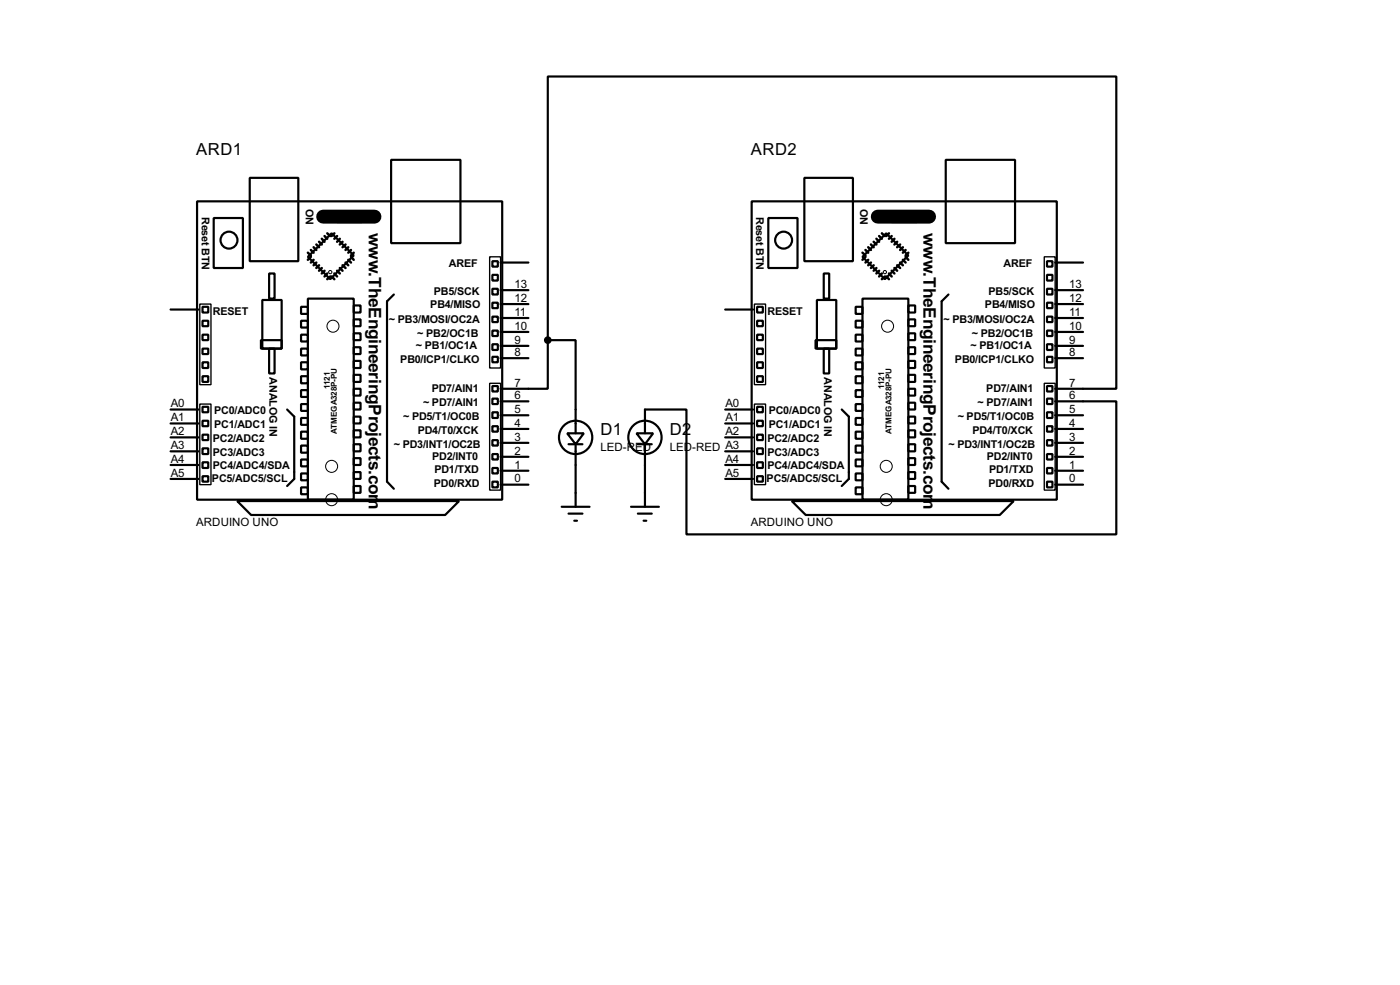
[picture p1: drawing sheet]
<svg xmlns="http://www.w3.org/2000/svg" width="256mm" height="180mm" viewBox="0 0 256 180" stroke-linecap="round" stroke-linejoin="round" font-family="sans-serif">
<g fill="none" stroke="#000" stroke-width=".4">
<path d="M36.1 36.9h55.9v54.6h-55.9zM39.2 39.9h5.3v9.2h-5.3zM45.8 32.6h8.9v15.2h-8.9zM61.8 38.7h4.5v2h-4.5zM71.7 29.3h12.7v15.2h-12.7zM137.7 36.9h55.9v54.6h-55.9zM140.8 39.9h5.3v9.2h-5.3zM147.4 32.6h8.9v15.2h-8.9zM163.4 38.7h4.5v2h-4.5zM173.3 29.3h12.7v15.2h-12.7zM31.3 56.7h5.1M37.1 58.7h1.1v1h-1.1z"/>
<path d="M37.1 56.2h1.1v1h-1.1zM48.1 54.9h3.5v8.9h-3.5zM49.3 50.1h1v4.6h-1zM55.2 56.2h1.2v1.3h-1.2zM55.2 58.7h1.2v1.3h-1.2zM56.4 54.7h8.4v36.8h-8.4zM56.4 47l4.4-4.3 4 4.1-4.3 4.3zM64.8 55.9h1.3v1.3h-1.3zM64.8 58.5h1.3v1.2h-1.3zM72.2 53.9l-1.3 1.3v33l1.3 1.3M90.2 47.8h1v1h-1zM90.2 52.9h1v1h-1z"/>
<path d="M90.2 55.4h1v1h-1zM90.2 58h1v1h-1zM90.2 50.3h1v1.1h-1zM91.7 58.2h5.1M91.7 55.7h5.1M91.7 53.1h5.1M91.7 48.1h5.1M132.9 56.7h5.1M138.7 58.7h1.1v1h-1.1zM138.7 56.2h1.1v1h-1.1zM149.7 54.9h3.5v8.9h-3.5zM150.9 50.1h1v4.6h-1z"/>
<path d="M156.8 56.2h1.2v1.3h-1.2zM156.8 58.7h1.2v1.3h-1.2zM158 54.7h8.4v36.8h-8.4zM158 47l4.4-4.3 4 4.1-4.3 4.3zM166.4 55.9h1.3v1.3h-1.3zM166.4 58.5h1.3v1.2h-1.3zM173.8 53.9l-1.3 1.3v33l1.3 1.3M191.8 47.8h1v1h-1zM191.8 52.9h1v1h-1zM191.8 55.4h1v1h-1zM191.8 58h1v1h-1zM191.8 50.3h1v1.1h-1z"/>
<path d="M193.3 58.2h5.1M193.3 55.7h5.1M193.3 53.1h5.1M193.3 48.1h5.1M31.3 77.5h5.1M31.3 75h5.1M37.1 63.8h1.1v1h-1.1zM37.1 68.9h1.1v1h-1.1zM37.1 66.3h1.1v1.1h-1.1zM37.1 61.3h1.1v1h-1.1zM37.1 74.5h1.1v1h-1.1zM37.1 77h1.1v1h-1.1z"/>
<path d="M37.1 79.6h1.1v1h-1.1zM47.8 62.3h3.8v1.5h-3.8zM49.3 63.8h1v4.6h-1zM52.6 75l1.3 1.3v11.4l-1.3 1.3M55.2 61.3h1.2v1.2h-1.2zM55.2 63.8h1.2v1.3h-1.2zM55.2 66.3h1.2v1.3h-1.2zM55.2 68.9h1.2v1.3h-1.2zM55.2 71.4h1.2v1.3h-1.2zM55.2 74h1.2v1.2h-1.2zM55.2 76.5h1.2v1.3h-1.2zM55.2 79h1.2v1.3h-1.2z"/>
<path d="M64.8 61h1.3v1.3h-1.3zM64.8 63.6h1.3v1.2h-1.3zM64.8 66.1h1.3v1.3h-1.3zM64.8 68.6h1.3v1.3h-1.3zM64.8 71.2h1.3v1.2h-1.3zM64.8 73.7h1.3v1.3h-1.3zM64.8 76.3h1.3v1.2h-1.3zM64.8 78.8h1.3v1.3h-1.3zM90.2 60.5h1v1h-1zM90.2 63h1v1.1h-1zM90.2 65.3h1v1h-1zM90.2 70.7h1v1h-1z"/>
<path d="M90.2 73h1v1h-1zM90.2 75.5h1v1h-1zM90.2 78h1v1h-1zM91.7 78.5h5.1M91.7 76h5.1M91.7 73.5h5.1M91.7 65.6h5.1M91.7 63.3h5.1M91.7 60.8h5.1M100.4 62.3v8.9h-8.7M100.4 62.3v-48.3h104.1v57.2h-11.2M100.4 62.3h5.1v17"/>
<path d="M103.9 79.3h3.1l-1.5 2zM116.6 79.3h3.1l-1.5 2zM132.9 77.5h5.1M132.9 75h5.1M138.7 63.8h1.1v1h-1.1zM138.7 68.9h1.1v1h-1.1zM138.7 66.3h1.1v1.1h-1.1zM138.7 61.3h1.1v1h-1.1zM138.7 74.5h1.1v1h-1.1zM138.7 77h1.1v1h-1.1zM138.7 79.6h1.1v1h-1.1zM149.4 62.3h3.8v1.5h-3.8z"/>
<path d="M150.9 63.8h1v4.6h-1zM154.2 75l1.3 1.3v11.4l-1.3 1.3M156.8 61.3h1.2v1.2h-1.2zM156.8 63.8h1.2v1.3h-1.2zM156.8 66.3h1.2v1.3h-1.2zM156.8 68.9h1.2v1.3h-1.2zM156.8 71.4h1.2v1.3h-1.2zM156.8 74h1.2v1.2h-1.2zM156.8 76.5h1.2v1.3h-1.2zM156.8 79h1.2v1.3h-1.2zM166.4 61h1.3v1.3h-1.3zM166.4 63.6h1.3v1.2h-1.3z"/>
<path d="M166.4 66.1h1.3v1.3h-1.3zM166.4 68.6h1.3v1.3h-1.3zM166.4 71.2h1.3v1.2h-1.3zM166.4 73.7h1.3v1.3h-1.3zM166.4 76.3h1.3v1.2h-1.3zM166.4 78.8h1.3v1.3h-1.3zM191.8 60.5h1v1h-1zM191.8 63h1v1.1h-1zM191.8 65.3h1v1h-1zM191.8 70.7h1v1h-1zM191.8 73h1v1h-1zM191.8 75.5h1v1h-1z"/>
<path d="M191.8 78h1v1h-1zM193.3 73.5h11.2v24.3h-78.7v-22.8h-7.6v4.3M193.3 78.5h5.1M193.3 76h5.1M193.3 65.6h5.1M193.3 63.3h5.1M193.3 60.8h5.1M31.3 87.7h5.1M31.3 85.1h5.1M31.3 82.6h5.1M31.3 80.1h5.1M37.1 82.1h1.1v1h-1.1z"/>
<path d="M37.1 84.6h1.1v1.1h-1.1zM37.1 87.2h1.1v1h-1.1zM43.5 91.7h40.6l-2.5 2.6h-35.6zM55.2 81.6h1.2v1.3h-1.2zM55.2 84.1h1.2v1.3h-1.2zM55.2 86.7h1.2v1.2h-1.2zM55.2 89.2h1.2v1.3h-1.2zM64.8 81.3h1.3v1.3h-1.3zM64.8 83.9h1.3v1.2h-1.3zM64.8 86.4h1.3v1.3h-1.3zM64.8 89h1.3v1.2h-1.3zM90.2 80.6h1v1h-1z"/>
<path d="M90.2 83.1h1v1h-1zM90.2 85.7h1v1h-1zM90.2 88.2h1v1h-1zM91.7 88.7h5.1M91.7 86.2h5.1M91.7 83.6h5.1M91.7 81.1h5.1M102.9 92.8h5.1M104.2 81.3h2.5M104.2 94h2.5M105.2 95.3h.5M105.5 81.3v11.5"/>
<path d="M115.6 92.8h5.1M116.9 81.3h2.5M116.9 94h2.5M117.9 95.3h.5M118.2 81.3v11.5M132.9 87.7h5.1M132.9 85.1h5.1M132.9 82.6h5.1M132.9 80.1h5.1M138.7 82.1h1.1v1h-1.1zM138.7 84.6h1.1v1.1h-1.1zM138.7 87.2h1.1v1h-1.1z"/>
<path d="M145.1 91.7h40.6l-2.5 2.6h-35.6zM156.8 81.6h1.2v1.3h-1.2zM156.8 84.1h1.2v1.3h-1.2zM156.8 86.7h1.2v1.2h-1.2zM156.8 89.2h1.2v1.3h-1.2zM166.4 81.3h1.3v1.3h-1.3zM166.4 83.9h1.3v1.2h-1.3zM166.4 86.4h1.3v1.3h-1.3zM166.4 89h1.3v1.2h-1.3zM191.8 80.6h1v1h-1zM191.8 83.1h1v1h-1zM191.8 85.7h1v1h-1z"/>
<path d="M191.8 88.2h1v1h-1zM193.3 88.7h5.1M193.3 86.2h5.1M193.3 83.6h5.1M193.3 81.1h5.1"/>
<circle cx="41.9" cy="44" r="1.55"/>
<circle cx="143.5" cy="44" r="1.55"/>
<circle cx="105.4" cy="80.1" r="3.1"/>
<circle cx="118.1" cy="80.1" r="3.1"/>
</g>
<path d="M59.2 39.7h9.4M160.8 39.7h9.4" fill="none" stroke="#000" stroke-width="2.6"/>
<g fill="none" stroke="#000" stroke-width=".45">
<path d="M56.4 46.3l.6 .5M57 45.8l.5 .5M57 47l-.6 .6M57.5 45.3l.5 .5M57.5 47.6l-.5 .5M58 44.8l.5 .5M58 48.1l-.5 .5M58.5 44.3l.5 .5M58.5 48.6l-.5 .5M59 43.7l.5 .6M59 49.1l-.5 .5M59.5 43.2l.5 .5"/>
<path d="M59.5 49.6l-.5 .5M60 42.7l.5 .5M60 50.1l-.5 .5M60.5 50.6l-.5 .5M60.8 50.6l.5 .5M61.3 50.1l.5 .5M61.3 42.7l-.5 .5M61.8 49.6l.5 .5M61.8 43.2l-.5 .5M62.3 49.1l.5 .5M62.3 43.7l-.5 .6M62.8 48.6l.5 .5"/>
<path d="M62.8 44.3l-.5 .5M63.3 48.1l.5 .5M63.3 44.8l-.5 .5M63.8 47.6l.5 .5M63.8 45.3l-.5 .5M64.3 47l.5 .6M64.3 45.8l-.5 .5M64.8 46.3l-.5 .5M158 46.3l.6 .5M158.6 45.8l.5 .5M158.6 47l-.6 .6M159.1 45.3l.5 .5"/>
<path d="M159.1 47.6l-.5 .5M159.6 44.8l.5 .5M159.6 48.1l-.5 .5M160.1 44.3l.5 .5M160.1 48.6l-.5 .5M160.6 43.7l.5 .6M160.6 49.1l-.5 .5M161.1 43.2l.5 .5M161.1 49.6l-.5 .5M161.6 42.7l.5 .5M161.6 50.1l-.5 .5M162.1 50.6l-.5 .5"/>
<path d="M162.4 50.6l.5 .5M162.9 50.1l.5 .5M162.9 42.7l-.5 .5M163.4 49.6l.5 .5M163.4 43.2l-.5 .5M163.9 49.1l.5 .5M163.9 43.7l-.5 .6M164.4 48.6l.5 .5M164.4 44.3l-.5 .5M164.9 48.1l.5 .5M164.9 44.8l-.5 .5M165.4 47.6l.5 .5"/>
<path d="M165.4 45.3l-.5 .5M165.9 47l.5 .6M165.9 45.8l-.5 .5M166.4 46.3l-.5 .5"/>
</g>
<g fill="none" stroke="#000" stroke-width=".18">
<circle cx="60.5" cy="49.8" r=".3"/>
<circle cx="61" cy="59.7" r="1.1"/>
<circle cx="162.1" cy="49.8" r=".3"/>
<circle cx="162.6" cy="59.7" r="1.1"/>
<circle cx="60.7" cy="85.4" r="1.1"/>
<circle cx="60.7" cy="91.5" r="1.1"/>
<circle cx="162.3" cy="91.5" r="1.1"/>
<circle cx="162.3" cy="85.4" r="1.1"/>
</g>
<path d="M36.6 55.7h2.1v14.7h-2.1zM89.7 47h2v20.4h-2zM138.2 55.7h2.1v14.7h-2.1zM191.3 47h2v20.4h-2zM36.6 74h2.1v14.7h-2.1zM89.7 70.2h2v19.5h-2zM138.2 74h2.1v14.7h-2.1zM191.3 70.2h2v19.5h-2z" fill="none" stroke="#000" stroke-width=".25"/>
<circle cx="100.3" cy="62.3" r=".5" fill="#000" stroke="#000" stroke-width=".4"/>
<g font-size="3.6">
<text x="67.6" y="42.6" transform="rotate(90 67.6 42.6)">w</text>
<text x="169.2" y="42.6" transform="rotate(90 169.2 42.6)">w</text>
<text x="67.6" y="49.8" transform="rotate(90 67.6 49.8)">.TheEngineeringProjects.com</text>
<text x="169.2" y="49.9" transform="rotate(90 169.2 49.9)">.TheEngineeringProjects.com</text>
</g>
<g font-size="3.4">
<text x="36" y="28.5">ARD1</text>
<text x="137.6" y="28.5">ARD2</text>
<text x="110" y="79.6">D1</text>
<text x="122.7" y="79.6">D2</text>
</g>
<g font-size="2.4">
<text x="94.3" y="52.7">13</text>
<text x="195.9" y="52.7">13</text>
<text x="94.3" y="57.8">11</text>
<text x="94.3" y="55.3">12</text>
<text x="195.9" y="57.8">11</text>
<text x="195.9" y="55.3">12</text>
<text x="94.3" y="65.2">8</text>
<text x="94.3" y="62.9">9</text>
<text x="94.3" y="60.3">10</text>
<text x="195.9" y="65.2">8</text>
<text x="195.9" y="62.9">9</text>
<text x="195.9" y="60.3">10</text>
<text x="94.3" y="70.8">7</text>
<text x="195.9" y="70.8">7</text>
<text x="31.3" y="77.1">A1</text>
<text x="31.3" y="74.6">A0</text>
<text x="94.3" y="75.6">5</text>
<text x="94.3" y="73">6</text>
<text x="132.9" y="77.1">A1</text>
<text x="132.9" y="74.6">A0</text>
<text x="195.9" y="75.6">5</text>
<text x="195.9" y="73">6</text>
<text x="31.3" y="82.2">A3</text>
<text x="31.3" y="79.7">A2</text>
<text x="94.3" y="83.2">2</text>
<text x="94.3" y="80.7">3</text>
<text x="94.3" y="78.1">4</text>
<text x="110" y="82.5">LED-RED</text>
<text x="122.7" y="82.5">LED-RED A3</text>
<text x="132.9" y="79.7">A2</text>
<text x="195.9" y="83.2">2</text>
<text x="195.9" y="80.7">3</text>
<text x="195.9" y="78.1">4</text>
<text x="31.3" y="87.3">A5</text>
<text x="31.3" y="84.7">A4</text>
<text x="94.3" y="88.3">0</text>
<text x="94.3" y="85.7">1</text>
<text x="132.9" y="87.3">A5</text>
<text x="132.9" y="84.7">A4</text>
<text x="195.9" y="88.3">0</text>
<text x="195.9" y="85.7">1</text>
<text x="35.9" y="96.4">ARDUINO UNO</text>
<text x="137.5" y="96.4">ARDUINO UNO</text>
</g>
<g font-size="2.2">
<text x="37" y="39.7" transform="rotate(90 37 39.7)">Reset BTN</text>
<text x="56" y="38.2" transform="rotate(90 56 38.2)">ON</text>
<text x="138.6" y="39.7" transform="rotate(90 138.6 39.7)">Reset BTN</text>
<text x="157.6" y="38.2" transform="rotate(90 157.6 38.2)">ON</text>
<text x="79.5" y="54">PB5/SCK</text>
<text x="82.2" y="49">AREF</text>
<text x="181.1" y="54">PB5/SCK</text>
<text x="183.8" y="49">AREF</text>
<text x="39" y="57.6">RESET</text>
<text x="71.3" y="59.1">~ PB3/MOSI/OC2A</text>
<text x="78.8" y="56.3">PB4/MISO</text>
<text x="140.6" y="57.6">RESET</text>
<text x="172.9" y="59.1">~ PB3/MOSI/OC2A</text>
<text x="180.4" y="56.3">PB4/MISO</text>
<text x="76.2" y="64">~ PB1/OC1A</text>
<text x="76.5" y="61.7">~ PB2/OC1B</text>
<text x="177.8" y="64">~ PB1/OC1A</text>
<text x="178.1" y="61.7">~ PB2/OC1B</text>
<text x="49.4" y="69.1" transform="rotate(90 49.4 69.1)">ANALOG IN</text>
<text x="73.3" y="66.5">PB0/ICP1/CLKO</text>
<text x="79.1" y="71.8">PD7/AIN1</text>
<text x="151" y="69.1" transform="rotate(90 151 69.1)">ANALOG IN</text>
<text x="174.9" y="66.5">PB0/ICP1/CLKO</text>
<text x="180.7" y="71.8">PD7/AIN1</text>
<text x="39.2" y="75.8">PC0/ADC0</text>
<text x="73.9" y="76.9">~ PD5/T1/OC0B</text>
<text x="77.5" y="74.4">~ PD7/AIN1</text>
<text x="140.8" y="75.8">PC0/ADC0</text>
<text x="175.5" y="76.9">~ PD5/T1/OC0B</text>
<text x="179.1" y="74.4">~ PD7/AIN1</text>
<text x="39" y="83.5">PC3/ADC3</text>
<text x="39" y="81">PC2/ADC2</text>
<text x="39.2" y="78.4">PC1/ADC1</text>
<text x="72.2" y="82">~ PD3/INT1/OC2B</text>
<text x="76.5" y="79.4">PD4/T0/XCK</text>
<text x="140.6" y="83.5">PC3/ADC3</text>
<text x="140.6" y="81">PC2/ADC2</text>
<text x="140.8" y="78.4">PC1/ADC1</text>
<text x="173.8" y="82">~ PD3/INT1/OC2B</text>
<text x="178.1" y="79.4">PD4/T0/XCK</text>
<text x="38.8" y="88.3">PC5/ADC5/SCL</text>
<text x="39" y="85.7">PC4/ADC4/SDA</text>
<text x="79.2" y="84.3">PD2/INT0</text>
<text x="79.5" y="89.1">PD0/RXD</text>
<text x="79.6" y="86.6">PD1/TXD</text>
<text x="140.4" y="88.3">PC5/ADC5/SCL</text>
<text x="140.6" y="85.7">PC4/ADC4/SDA</text>
<text x="180.8" y="84.3">PD2/INT0</text>
<text x="181.1" y="89.1">PD0/RXD</text>
<text x="181.2" y="86.6">PD1/TXD</text>
</g>
<g font-size="1.7">
<text x="60.4" y="71.2" transform="rotate(-90 60.4 71.2)">1121</text>
<text x="162" y="71.2" transform="rotate(-90 162 71.2)">1121</text>
<text x="61.7" y="79.5" transform="rotate(-90 61.7 79.5)">ATMEGA328P-PU</text>
<text x="163.3" y="79.5" transform="rotate(-90 163.3 79.5)">ATMEGA328P-PU</text>
</g>
</svg>
